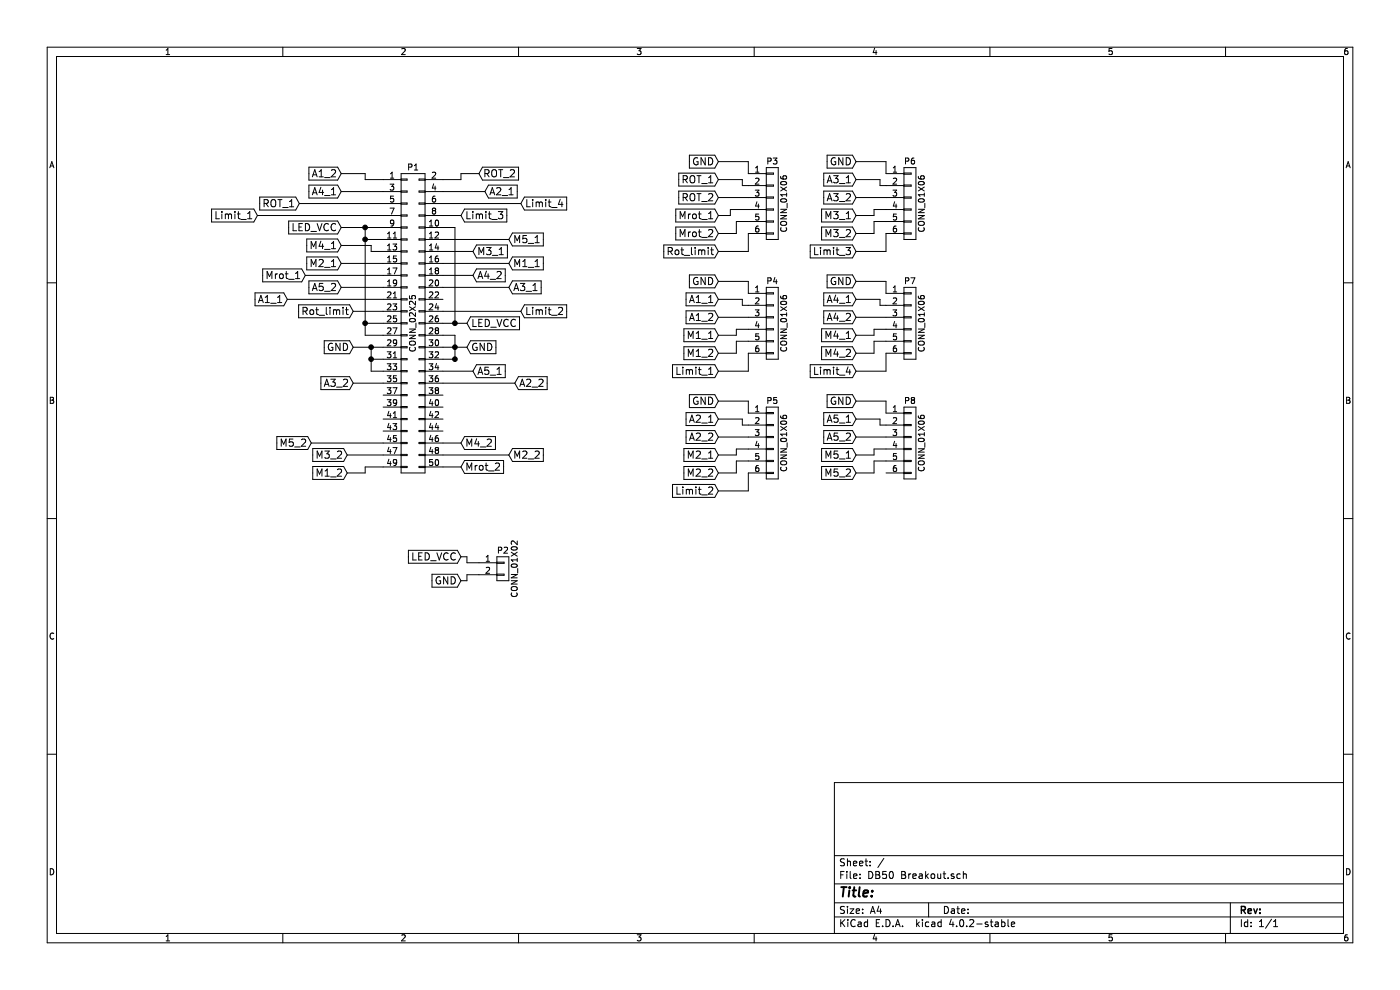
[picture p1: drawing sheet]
EESchema Schematic File Version 2
LIBS:power
LIBS:device
LIBS:transistors
LIBS:conn
LIBS:linear
LIBS:regul
LIBS:74xx
LIBS:cmos4000
LIBS:adc-dac
LIBS:memory
LIBS:xilinx
LIBS:microcontrollers
LIBS:dsp
LIBS:microchip
LIBS:analog_switches
LIBS:motorola
LIBS:texas
LIBS:intel
LIBS:audio
LIBS:interface
LIBS:digital-audio
LIBS:philips
LIBS:display
LIBS:cypress
LIBS:siliconi
LIBS:opto
LIBS:atmel
LIBS:contrib
LIBS:valves
LIBS:DB50 Breakout-cache
EELAYER 25 0
EELAYER END
$Descr A4 11693 8268
encoding utf-8
Sheet 1 1
Title ""
Date ""
Rev ""
Comp ""
Comment1 ""
Comment2 ""
Comment3 ""
Comment4 ""
$EndDescr
$Comp
L CONN_02X25 P1
U 1 1
P 3450 2700
F 0 "P1" H 3450 4000 50  0000 C CNN
F 1 "CONN_02X25" V 3450 2700 50  0000 C CNN
F 2 "Connector_Dsub:Dsub_50" H 3450 1950 50  0001 C CNN
F 3 "" H 3450 1950 50  0000 C CNN
	1    3450 2700
	1    0    0    -1  
$EndComp
Text GLabel 2950 2900 0    60   Input ~ 0
GND
Wire Wire Line
	2950 2900 3200 2900
Wire Wire Line
	3100 3100 3200 3100
Wire Wire Line
	3100 2900 3100 3100
Connection ~ 3100 2900
Text GLabel 3900 2900 2    60   Input ~ 0
GND
Wire Wire Line
	3700 2900 3900 2900
Wire Wire Line
	3700 2800 3800 2800
Connection ~ 3800 2900
Wire Wire Line
	3800 3000 3700 3000
Connection ~ 3800 3000
Text GLabel 2850 1900 0    60   Input ~ 0
LED_VCC
Wire Wire Line
	2850 1900 3200 1900
Wire Wire Line
	3800 2800 3800 3000
Wire Wire Line
	3200 3000 3100 3000
Connection ~ 3100 3000
Text GLabel 3900 2700 2    60   Input ~ 0
LED_VCC
Wire Wire Line
	3700 2700 3900 2700
Wire Wire Line
	3050 2700 3200 2700
Wire Wire Line
	3050 1900 3050 2800
Connection ~ 3050 1900
Wire Wire Line
	3200 2000 3050 2000
Connection ~ 3050 2000
Wire Wire Line
	3050 2800 3200 2800
Connection ~ 3050 2700
Wire Wire Line
	3700 1900 3800 1900
Wire Wire Line
	3800 1900 3800 2700
Connection ~ 3800 2700
Text GLabel 2850 1600 0    60   Input ~ 0
A4_1
Text GLabel 3950 2300 2    60   Input ~ 0
A4_2
Wire Wire Line
	2850 1600 3200 1600
Wire Wire Line
	3950 2300 3700 2300
Text GLabel 4250 2400 2    60   Input ~ 0
A3_1
Text GLabel 2950 3200 0    60   Input ~ 0
A3_2
Wire Wire Line
	2950 3200 3200 3200
Wire Wire Line
	4250 2400 3700 2400
Text GLabel 2850 2400 0    60   Input ~ 0
A5_2
Text GLabel 3950 3100 2    60   Input ~ 0
A5_1
Wire Wire Line
	3700 3100 3950 3100
Wire Wire Line
	3200 2400 2850 2400
Text GLabel 2500 1700 0    60   Input ~ 0
ROT_1
Text GLabel 4000 1450 2    60   Input ~ 0
ROT_2
Wire Wire Line
	2500 1700 3200 1700
Wire Wire Line
	3700 1500 3850 1500
Wire Wire Line
	3850 1500 3850 1450
Wire Wire Line
	3850 1450 4000 1450
Text GLabel 2850 1450 0    60   Input ~ 0
A1_2
Text GLabel 2400 2500 0    60   Input ~ 0
A1_1
Wire Wire Line
	2850 1450 3050 1450
Wire Wire Line
	3050 1450 3050 1500
Wire Wire Line
	3050 1500 3200 1500
Wire Wire Line
	2400 2500 3200 2500
Text GLabel 4300 3200 2    60   Input ~ 0
A2_2
Text GLabel 4050 1600 2    60   Input ~ 0
A2_1
Wire Wire Line
	3700 1600 4050 1600
Wire Wire Line
	4300 3200 3700 3200
Text GLabel 4250 2200 2    60   Input ~ 0
M1_1
Text GLabel 2900 3950 0    60   Input ~ 0
M1_2
Wire Wire Line
	4250 2200 3700 2200
Wire Wire Line
	3200 3900 3050 3900
Wire Wire Line
	3050 3900 3050 3950
Wire Wire Line
	3050 3950 2900 3950
Text GLabel 2850 2200 0    60   Input ~ 0
M2_1
Text GLabel 4250 3800 2    60   Input ~ 0
M2_2
Wire Wire Line
	4250 3800 3700 3800
Wire Wire Line
	3200 2200 2850 2200
Text GLabel 3950 2100 2    60   Input ~ 0
M3_1
Text GLabel 2900 3800 0    60   Input ~ 0
M3_2
Wire Wire Line
	2900 3800 3200 3800
Wire Wire Line
	3950 2100 3700 2100
Text GLabel 2850 2050 0    60   Input ~ 0
M4_1
Text GLabel 3850 3700 2    60   Input ~ 0
M4_2
Wire Wire Line
	3700 3700 3850 3700
Wire Wire Line
	2850 2050 3100 2050
Wire Wire Line
	3100 2050 3100 2100
Wire Wire Line
	3100 2100 3200 2100
Text GLabel 4250 2000 2    60   Input ~ 0
M5_1
Text GLabel 2600 3700 0    60   Input ~ 0
M5_2
Wire Wire Line
	2600 3700 3200 3700
Wire Wire Line
	3700 2000 4250 2000
Text GLabel 2550 2300 0    60   Input ~ 0
Mrot_1
Text GLabel 3850 3900 2    60   Input ~ 0
Mrot_2
Wire Wire Line
	3700 3900 3850 3900
Wire Wire Line
	2550 2300 3200 2300
Text GLabel 2950 2600 0    60   Input ~ 0
Rot_limit
Wire Wire Line
	2950 2600 3200 2600
Text GLabel 2150 1800 0    60   Input ~ 0
Limit_1
Wire Wire Line
	2150 1800 3200 1800
Text GLabel 4350 2600 2    60   Input ~ 0
Limit_2
Wire Wire Line
	3700 2600 4350 2600
Text GLabel 3850 1800 2    60   Input ~ 0
Limit_3
Wire Wire Line
	3850 1800 3700 1800
Text GLabel 4350 1700 2    60   Input ~ 0
Limit_4
Wire Wire Line
	4350 1700 3700 1700
Text GLabel 6000 1350 0    60   Input ~ 0
GND
Text GLabel 6000 1500 0    60   Input ~ 0
ROT_1
Text GLabel 6000 1650 0    60   Input ~ 0
ROT_2
Text GLabel 6000 1800 0    60   Input ~ 0
Mrot_1
Text GLabel 6000 1950 0    60   Input ~ 0
Mrot_2
Text GLabel 6000 2100 0    60   Input ~ 0
Rot_limit
$Comp
L CONN_01X06 P3
U 1 1
P 6450 1700
F 0 "P3" H 6450 2050 50  0000 C CNN
F 1 "CONN_01X06" V 6550 1700 50  0000 C CNN
F 2 "Connector_PinHeader_2.54mm:PinHeader_1x06_P2.54mm_Vertical" H 6450 1700 50  0001 C CNN
F 3 "" H 6450 1700 50  0000 C CNN
	1    6450 1700
	1    0    0    -1  
$EndComp
Wire Wire Line
	6000 1350 6250 1350
Wire Wire Line
	6250 1350 6250 1450
Wire Wire Line
	6000 1500 6200 1500
Wire Wire Line
	6200 1500 6200 1550
Wire Wire Line
	6200 1550 6250 1550
Wire Wire Line
	6000 1650 6250 1650
Wire Wire Line
	6000 1800 6100 1800
Wire Wire Line
	6100 1800 6100 1750
Wire Wire Line
	6100 1750 6250 1750
Wire Wire Line
	6000 1950 6150 1950
Wire Wire Line
	6150 1950 6150 1850
Wire Wire Line
	6150 1850 6250 1850
Wire Wire Line
	6000 2100 6250 2100
Wire Wire Line
	6250 2100 6250 1950
Text GLabel 6000 2350 0    60   Input ~ 0
GND
$Comp
L CONN_01X06 P4
U 1 1
P 6450 2700
F 0 "P4" H 6450 3050 50  0000 C CNN
F 1 "CONN_01X06" V 6550 2700 50  0000 C CNN
F 2 "Connector_PinHeader_2.54mm:PinHeader_1x06_P2.54mm_Vertical" H 6450 2700 50  0001 C CNN
F 3 "" H 6450 2700 50  0000 C CNN
	1    6450 2700
	1    0    0    -1  
$EndComp
Text GLabel 6000 2500 0    60   Input ~ 0
A1_1
Text GLabel 6000 2650 0    60   Input ~ 0
A1_2
Text GLabel 6000 2800 0    60   Input ~ 0
M1_1
Text GLabel 6000 2950 0    60   Input ~ 0
M1_2
Text GLabel 6000 3100 0    60   Input ~ 0
Limit_1
Wire Wire Line
	6000 2350 6250 2350
Wire Wire Line
	6250 2350 6250 2450
Wire Wire Line
	6000 2500 6200 2500
Wire Wire Line
	6200 2500 6200 2550
Wire Wire Line
	6200 2550 6250 2550
Wire Wire Line
	6000 2650 6250 2650
Wire Wire Line
	6000 2800 6150 2800
Wire Wire Line
	6150 2800 6150 2750
Wire Wire Line
	6150 2750 6250 2750
Wire Wire Line
	6000 2950 6150 2950
Wire Wire Line
	6150 2950 6150 2850
Wire Wire Line
	6150 2850 6250 2850
Wire Wire Line
	6000 3100 6250 3100
Wire Wire Line
	6250 3100 6250 2950
Text GLabel 6000 3350 0    60   Input ~ 0
GND
$Comp
L CONN_01X06 P5
U 1 1
P 6450 3700
F 0 "P5" H 6450 4050 50  0000 C CNN
F 1 "CONN_01X06" V 6550 3700 50  0000 C CNN
F 2 "Connector_PinHeader_2.54mm:PinHeader_1x06_P2.54mm_Vertical" H 6450 3700 50  0001 C CNN
F 3 "" H 6450 3700 50  0000 C CNN
	1    6450 3700
	1    0    0    -1  
$EndComp
Wire Wire Line
	6000 3350 6250 3350
Wire Wire Line
	6250 3350 6250 3450
Wire Wire Line
	6000 3500 6200 3500
Wire Wire Line
	6200 3500 6200 3550
Wire Wire Line
	6200 3550 6250 3550
Wire Wire Line
	6000 3650 6250 3650
Wire Wire Line
	6000 3800 6150 3800
Wire Wire Line
	6150 3800 6150 3750
Wire Wire Line
	6150 3750 6250 3750
Wire Wire Line
	6000 3950 6150 3950
Wire Wire Line
	6150 3950 6150 3850
Wire Wire Line
	6150 3850 6250 3850
Wire Wire Line
	6000 4100 6250 4100
Wire Wire Line
	6250 4100 6250 3950
Text GLabel 6000 3500 0    60   Input ~ 0
A2_1
Text GLabel 6000 3650 0    60   Input ~ 0
A2_2
Text GLabel 6000 3800 0    60   Input ~ 0
M2_1
Text GLabel 6000 3950 0    60   Input ~ 0
M2_2
Text GLabel 6000 4100 0    60   Input ~ 0
Limit_2
Text GLabel 7150 1350 0    60   Input ~ 0
GND
$Comp
L CONN_01X06 P6
U 1 1
P 7600 1700
F 0 "P6" H 7600 2050 50  0000 C CNN
F 1 "CONN_01X06" V 7700 1700 50  0000 C CNN
F 2 "Connector_PinHeader_2.54mm:PinHeader_1x06_P2.54mm_Vertical" H 7600 1700 50  0001 C CNN
F 3 "" H 7600 1700 50  0000 C CNN
	1    7600 1700
	1    0    0    -1  
$EndComp
Wire Wire Line
	7150 1350 7400 1350
Wire Wire Line
	7400 1350 7400 1450
Wire Wire Line
	7150 1500 7350 1500
Wire Wire Line
	7350 1500 7350 1550
Wire Wire Line
	7350 1550 7400 1550
Wire Wire Line
	7150 1650 7400 1650
Wire Wire Line
	7150 1800 7300 1800
Wire Wire Line
	7300 1800 7300 1750
Wire Wire Line
	7300 1750 7400 1750
Wire Wire Line
	7150 1950 7300 1950
Wire Wire Line
	7300 1950 7300 1850
Wire Wire Line
	7300 1850 7400 1850
Wire Wire Line
	7150 2100 7400 2100
Wire Wire Line
	7400 2100 7400 1950
Text GLabel 7150 1500 0    60   Input ~ 0
A3_1
Text GLabel 7150 1650 0    60   Input ~ 0
A3_2
Text GLabel 7150 1800 0    60   Input ~ 0
M3_1
Text GLabel 7150 1950 0    60   Input ~ 0
M3_2
Text GLabel 7150 2100 0    60   Input ~ 0
Limit_3
Text GLabel 7150 2350 0    60   Input ~ 0
GND
$Comp
L CONN_01X06 P7
U 1 1
P 7600 2700
F 0 "P7" H 7600 3050 50  0000 C CNN
F 1 "CONN_01X06" V 7700 2700 50  0000 C CNN
F 2 "Connector_PinHeader_2.54mm:PinHeader_1x06_P2.54mm_Vertical" H 7600 2700 50  0001 C CNN
F 3 "" H 7600 2700 50  0000 C CNN
	1    7600 2700
	1    0    0    -1  
$EndComp
Wire Wire Line
	7150 2350 7400 2350
Wire Wire Line
	7400 2350 7400 2450
Wire Wire Line
	7150 2500 7350 2500
Wire Wire Line
	7350 2500 7350 2550
Wire Wire Line
	7350 2550 7400 2550
Wire Wire Line
	7150 2650 7400 2650
Wire Wire Line
	7150 2800 7300 2800
Wire Wire Line
	7300 2800 7300 2750
Wire Wire Line
	7300 2750 7400 2750
Wire Wire Line
	7150 2950 7300 2950
Wire Wire Line
	7300 2950 7300 2850
Wire Wire Line
	7300 2850 7400 2850
Wire Wire Line
	7150 3100 7400 3100
Wire Wire Line
	7400 3100 7400 2950
Text GLabel 7150 2650 0    60   Input ~ 0
A4_2
Text GLabel 7150 2500 0    60   Input ~ 0
A4_1
Text GLabel 7150 2950 0    60   Input ~ 0
M4_2
Text GLabel 7150 2800 0    60   Input ~ 0
M4_1
Text GLabel 7150 3100 0    60   Input ~ 0
Limit_4
Text GLabel 7150 3350 0    60   Input ~ 0
GND
$Comp
L CONN_01X06 P8
U 1 1
P 7600 3700
F 0 "P8" H 7600 4050 50  0000 C CNN
F 1 "CONN_01X06" V 7700 3700 50  0000 C CNN
F 2 "Connector_PinHeader_2.54mm:PinHeader_1x06_P2.54mm_Vertical" H 7600 3700 50  0001 C CNN
F 3 "" H 7600 3700 50  0000 C CNN
	1    7600 3700
	1    0    0    -1  
$EndComp
Wire Wire Line
	7150 3350 7400 3350
Wire Wire Line
	7400 3350 7400 3450
Wire Wire Line
	7150 3500 7350 3500
Wire Wire Line
	7350 3500 7350 3550
Wire Wire Line
	7350 3550 7400 3550
Wire Wire Line
	7150 3650 7400 3650
Wire Wire Line
	7150 3800 7300 3800
Wire Wire Line
	7300 3800 7300 3750
Wire Wire Line
	7300 3750 7400 3750
Wire Wire Line
	7150 3950 7300 3950
Wire Wire Line
	7300 3950 7300 3850
Wire Wire Line
	7300 3850 7400 3850
Text GLabel 7150 3500 0    60   Input ~ 0
A5_1
Text GLabel 7150 3650 0    60   Input ~ 0
A5_2
Text GLabel 7150 3800 0    60   Input ~ 0
M5_1
Text GLabel 7150 3950 0    60   Input ~ 0
M5_2
$Comp
L CONN_01X02 P2
U 1 1
P 4200 4750
F 0 "P2" H 4200 4900 50  0000 C CNN
F 1 "CONN_01X02" V 4300 4750 50  0000 C CNN
F 2 "Connector_PinHeader_2.54mm:PinHeader_1x02_P2.54mm_Vertical" H 4200 4750 50  0001 C CNN
F 3 "" H 4200 4750 50  0000 C CNN
	1    4200 4750
	1    0    0    -1  
$EndComp
Text GLabel 3850 4850 0    60   Input ~ 0
GND
Text GLabel 3850 4650 0    60   Input ~ 0
LED_VCC
Wire Wire Line
	3850 4850 3900 4850
Wire Wire Line
	3900 4850 3900 4800
Wire Wire Line
	3900 4800 4000 4800
Wire Wire Line
	3850 4650 3900 4650
Wire Wire Line
	3900 4650 3900 4700
Wire Wire Line
	3900 4700 4000 4700
$EndSCHEMATC
